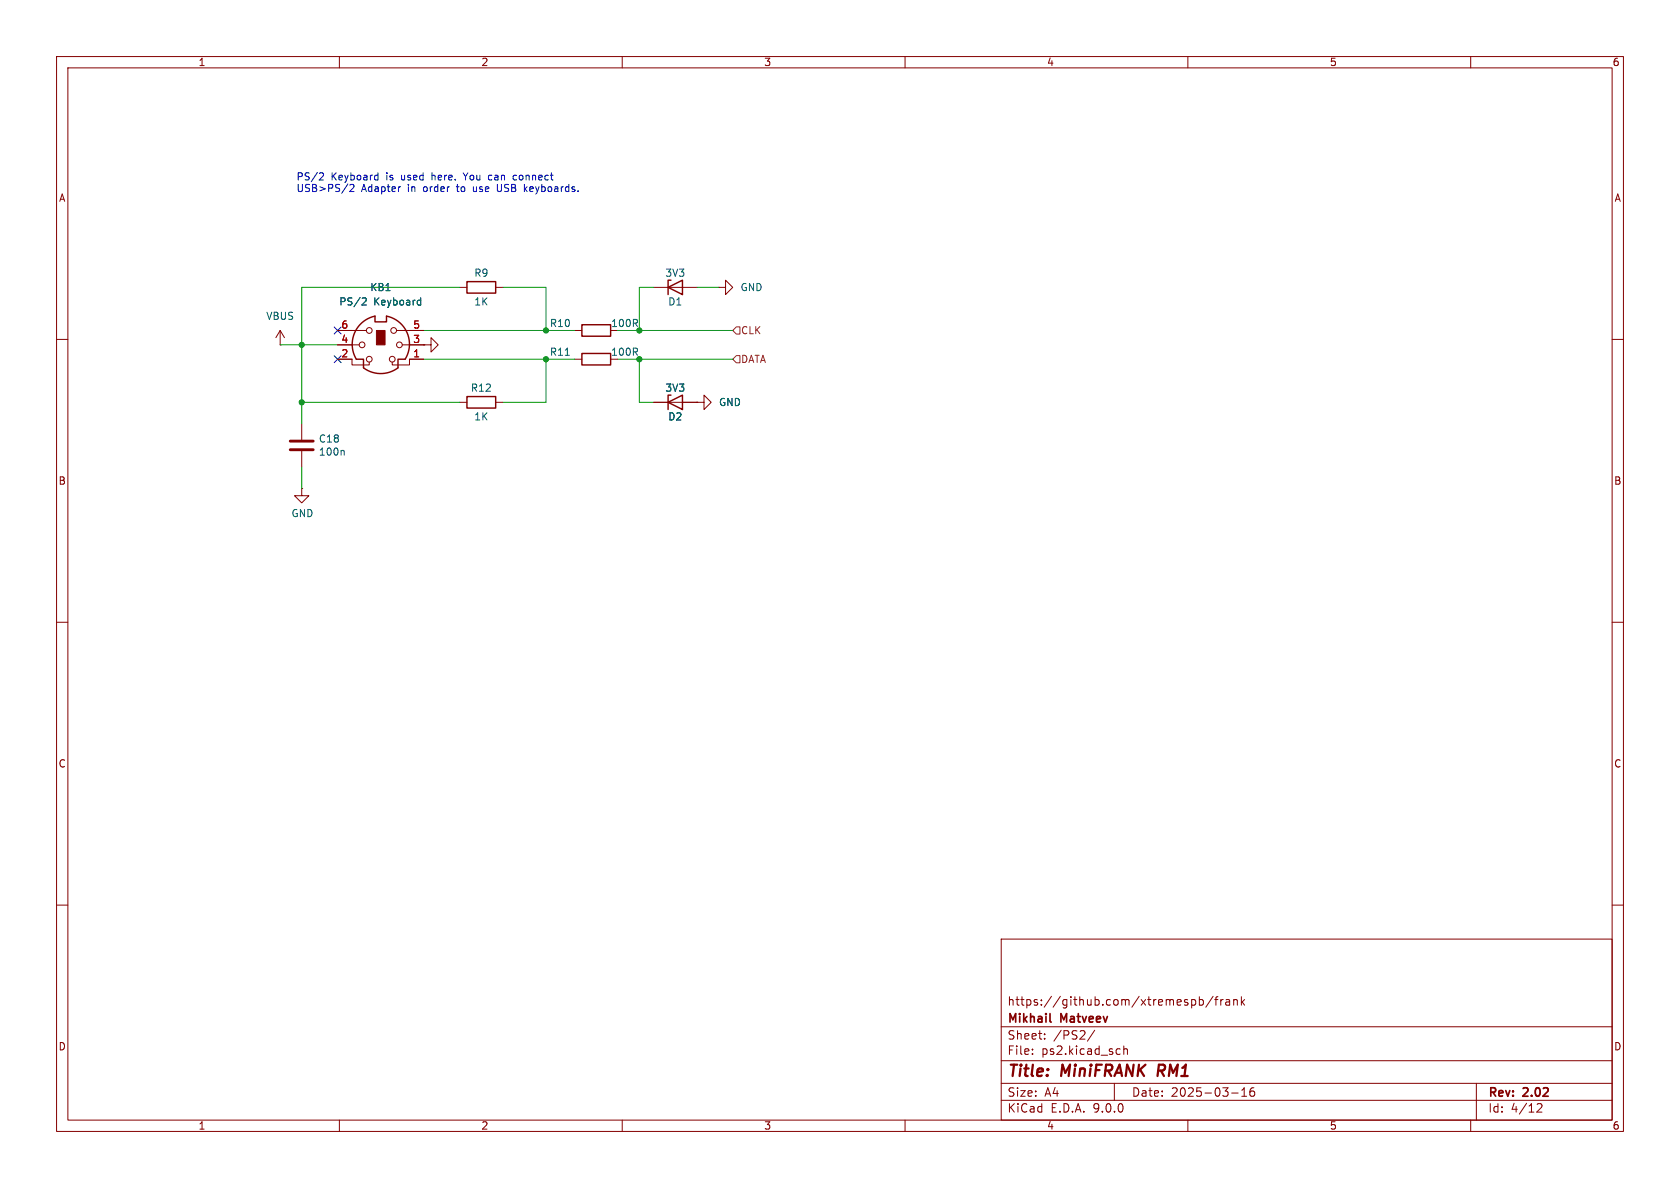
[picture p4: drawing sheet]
(kicad_sch
 (version 20250114)
 (generator "eeschema")
 (generator_version "9.0")
 (paper "A4")
 (title_block
  (title "MiniFRANK RM1")
  (date "2025-03-16")
  (rev "2.02")
  (company "Mikhail Matveev")
  (comment 1 "https://github.com/xtremespb/frank"))
 (lib_symbols
  (symbol "Connector:Mini-DIN-6"
   (pin_names
    (offset 1.016)) (exclude_from_sim no) (in_bom yes) (on_board yes)
   (property "Reference" "J" (at 0 6.35 0) (effects (font (size 1.27 1.27))))
   (property "Value" "Mini-DIN-6" (at 0 -6.35 0) (effects (font (size 1.27 1.27))))
   (property "Footprint" "" (at 0 0 0) (effects (font (size 1.27 1.27)) (hide yes)))
   (property "Datasheet" "http://service.powerdynamics.com/ec/Catalog17/Section%2011.pdf" (at 0 0 0) (effects (font (size 1.27 1.27)) (hide yes)))
   (property "Description" "6-pin Mini-DIN connector" (at 0 0 0) (effects (font (size 1.27 1.27)) (hide yes)))
   (symbol "Mini-DIN-6_0_1"
    (polyline (pts (xy -4.318 -2.54) (xy -3.048 -2.54) (xy -3.048 -4.064)) (stroke (width 0.254) (type default)) (fill (type none)))
    (polyline (pts (xy -3.81 0) (xy -5.08 0)) (stroke (width 0) (type default)) (fill (type none)))
    (circle (center -3.302 0) (radius 0.508) (stroke (width 0) (type default)) (fill (type none)))
    (polyline (pts (xy -2.54 2.54) (xy -5.08 2.54)) (stroke (width 0) (type default)) (fill (type none)))
    (circle (center -2.032 2.54) (radius 0.508) (stroke (width 0) (type default)) (fill (type none)))
    (circle (center -2.032 -2.54) (radius 0.508) (stroke (width 0) (type default)) (fill (type none)))
    (polyline (pts (xy -2.032 -3.048) (xy -2.032 -3.556) (xy -5.08 -3.556) (xy -5.08 -2.54)) (stroke (width 0) (type default)) (fill (type none)))
    (polyline (pts (xy -1.016 5.08) (xy -1.016 4.064) (xy 1.016 4.064) (xy 1.016 5.08)) (stroke (width 0.254) (type default)) (fill (type none)))
    (rectangle (start -0.762 2.54) (end 0.762 0) (stroke (width 0) (type default)) (fill (type outline)))
    (arc (start 3.048 -4.064) (mid 0 -5.08) (end -3.048 -4.064) (stroke (width 0.254) (type default)) (fill (type none)))
    (arc (start 1.016 5.08) (mid 4.6646 2.1356) (end 4.318 -2.54) (stroke (width 0.254) (type default)) (fill (type none)))
    (arc (start -4.318 -2.54) (mid -4.6241 2.1181) (end -1.016 5.08) (stroke (width 0.254) (type default)) (fill (type none)))
    (circle (center 2.032 -2.54) (radius 0.508) (stroke (width 0) (type default)) (fill (type none)))
    (polyline (pts (xy 2.032 -3.048) (xy 2.032 -3.556) (xy 5.08 -3.556) (xy 5.08 -2.54)) (stroke (width 0) (type default)) (fill (type none)))
    (circle (center 2.286 2.54) (radius 0.508) (stroke (width 0) (type default)) (fill (type none)))
    (polyline (pts (xy 2.794 2.54) (xy 5.08 2.54)) (stroke (width 0) (type default)) (fill (type none)))
    (circle (center 3.302 0) (radius 0.508) (stroke (width 0) (type default)) (fill (type none)))
    (polyline (pts (xy 4.318 -2.54) (xy 3.048 -2.54) (xy 3.048 -4.064)) (stroke (width 0.254) (type default)) (fill (type none)))
    (polyline (pts (xy 5.08 0) (xy 3.81 0)) (stroke (width 0) (type default)) (fill (type none))))
   (symbol "Mini-DIN-6_1_1"
    (pin passive line (at -7.62 2.54 0) (length 2.54) (name "~" (effects (font (size 1.27 1.27)))) (number "6" (effects (font (size 1.27 1.27)))))
    (pin passive line (at -7.62 0 0) (length 2.54) (name "~" (effects (font (size 1.27 1.27)))) (number "4" (effects (font (size 1.27 1.27)))))
    (pin passive line (at -7.62 -2.54 0) (length 2.54) (name "~" (effects (font (size 1.27 1.27)))) (number "2" (effects (font (size 1.27 1.27)))))
    (pin passive line (at 7.62 2.54 180) (length 2.54) (name "~" (effects (font (size 1.27 1.27)))) (number "5" (effects (font (size 1.27 1.27)))))
    (pin passive line (at 7.62 0 180) (length 2.54) (name "~" (effects (font (size 1.27 1.27)))) (number "3" (effects (font (size 1.27 1.27)))))
    (pin passive line (at 7.62 -2.54 180) (length 2.54) (name "~" (effects (font (size 1.27 1.27)))) (number "1" (effects (font (size 1.27 1.27))))))
   (embedded_fonts no))
  (symbol "Device:C"
   (pin_numbers (hide yes))
   (pin_names
    (offset 0.254)) (exclude_from_sim no) (in_bom yes) (on_board yes)
   (property "Reference" "C" (at 0.635 2.54 0) (effects (font (size 1.27 1.27)) (justify left)))
   (property "Value" "C" (at 0.635 -2.54 0) (effects (font (size 1.27 1.27)) (justify left)))
   (property "Footprint" "" (at 0.9652 -3.81 0) (effects (font (size 1.27 1.27)) (hide yes)))
   (property "Datasheet" "~" (at 0 0 0) (effects (font (size 1.27 1.27)) (hide yes)))
   (property "Description" "Unpolarized capacitor" (at 0 0 0) (effects (font (size 1.27 1.27)) (hide yes)))
   (symbol "C_0_1"
    (polyline (pts (xy -2.032 0.762) (xy 2.032 0.762)) (stroke (width 0.508) (type default)) (fill (type none)))
    (polyline (pts (xy -2.032 -0.762) (xy 2.032 -0.762)) (stroke (width 0.508) (type default)) (fill (type none))))
   (symbol "C_1_1"
    (pin passive line (at 0 3.81 270) (length 2.794) (name "~" (effects (font (size 1.27 1.27)))) (number "1" (effects (font (size 1.27 1.27)))))
    (pin passive line (at 0 -3.81 90) (length 2.794) (name "~" (effects (font (size 1.27 1.27)))) (number "2" (effects (font (size 1.27 1.27))))))
   (embedded_fonts no))
  (symbol "Device:D_Zener"
   (pin_numbers (hide yes))
   (pin_names
    (offset 1.016) (hide yes)) (exclude_from_sim no) (in_bom yes) (on_board yes)
   (property "Reference" "D" (at 0 2.54 0) (effects (font (size 1.27 1.27))))
   (property "Value" "D_Zener" (at 0 -2.54 0) (effects (font (size 1.27 1.27))))
   (property "Footprint" "" (at 0 0 0) (effects (font (size 1.27 1.27)) (hide yes)))
   (property "Datasheet" "~" (at 0 0 0) (effects (font (size 1.27 1.27)) (hide yes)))
   (property "Description" "Zener diode" (at 0 0 0) (effects (font (size 1.27 1.27)) (hide yes)))
   (symbol "D_Zener_0_1"
    (polyline (pts (xy -1.27 -1.27) (xy -1.27 1.27) (xy -0.762 1.27)) (stroke (width 0.254) (type default)) (fill (type none)))
    (polyline (pts (xy 1.27 0) (xy -1.27 0)) (stroke (width 0) (type default)) (fill (type none)))
    (polyline (pts (xy 1.27 -1.27) (xy 1.27 1.27) (xy -1.27 0) (xy 1.27 -1.27)) (stroke (width 0.254) (type default)) (fill (type none))))
   (symbol "D_Zener_1_1"
    (pin passive line (at -3.81 0 0) (length 2.54) (name "K" (effects (font (size 1.27 1.27)))) (number "1" (effects (font (size 1.27 1.27)))))
    (pin passive line (at 3.81 0 180) (length 2.54) (name "A" (effects (font (size 1.27 1.27)))) (number "2" (effects (font (size 1.27 1.27))))))
   (embedded_fonts no))
  (symbol "Device:R"
   (pin_numbers (hide yes))
   (pin_names
    (offset 0)) (exclude_from_sim no) (in_bom yes) (on_board yes)
   (property "Reference" "R" (at 2.032 0 90) (effects (font (size 1.27 1.27))))
   (property "Value" "R" (at 0 0 90) (effects (font (size 1.27 1.27))))
   (property "Footprint" "" (at -1.778 0 90) (effects (font (size 1.27 1.27)) (hide yes)))
   (property "Datasheet" "~" (at 0 0 0) (effects (font (size 1.27 1.27)) (hide yes)))
   (property "Description" "Resistor" (at 0 0 0) (effects (font (size 1.27 1.27)) (hide yes)))
   (symbol "R_0_1"
    (rectangle (start -1.016 -2.54) (end 1.016 2.54) (stroke (width 0.254) (type default)) (fill (type none))))
   (symbol "R_1_1"
    (pin passive line (at 0 3.81 270) (length 1.27) (name "~" (effects (font (size 1.27 1.27)))) (number "1" (effects (font (size 1.27 1.27)))))
    (pin passive line (at 0 -3.81 90) (length 1.27) (name "~" (effects (font (size 1.27 1.27)))) (number "2" (effects (font (size 1.27 1.27))))))
   (embedded_fonts no))
  (symbol "GND_1"
   (power)
   (pin_numbers (hide yes))
   (pin_names
    (offset 0) (hide yes)) (exclude_from_sim no) (in_bom yes) (on_board yes)
   (property "Reference" "#PWR" (at 0 -6.35 0) (effects (font (size 1.27 1.27)) (hide yes)))
   (property "Value" "GND" (at 0 -3.81 0) (effects (font (size 1.27 1.27))))
   (property "Footprint" "" (at 0 0 0) (effects (font (size 1.27 1.27)) (hide yes)))
   (property "Datasheet" "" (at 0 0 0) (effects (font (size 1.27 1.27)) (hide yes)))
   (property "Description" "Power symbol creates a global label with name \"GND\" , ground" (at 0 0 0) (effects (font (size 1.27 1.27)) (hide yes)))
   (symbol "GND_1_0_1"
    (polyline (pts (xy 0 0) (xy 0 -1.27) (xy 1.27 -1.27) (xy 0 -2.54) (xy -1.27 -1.27) (xy 0 -1.27)) (stroke (width 0) (type default)) (fill (type none))))
   (symbol "GND_1_1_1"
    (pin power_in line (at 0 0 270) (length 0) (name "~" (effects (font (size 1.27 1.27)))) (number "1" (effects (font (size 1.27 1.27))))))
   (embedded_fonts no))
  (symbol "GND_2"
   (power)
   (pin_numbers (hide yes))
   (pin_names
    (offset 0) (hide yes)) (exclude_from_sim no) (in_bom yes) (on_board yes)
   (property "Reference" "#PWR" (at 0 -6.35 0) (effects (font (size 1.27 1.27)) (hide yes)))
   (property "Value" "GND" (at 0 -3.81 0) (effects (font (size 1.27 1.27))))
   (property "Footprint" "" (at 0 0 0) (effects (font (size 1.27 1.27)) (hide yes)))
   (property "Datasheet" "" (at 0 0 0) (effects (font (size 1.27 1.27)) (hide yes)))
   (property "Description" "Power symbol creates a global label with name \"GND\" , ground" (at 0 0 0) (effects (font (size 1.27 1.27)) (hide yes)))
   (symbol "GND_2_0_1"
    (polyline (pts (xy 0 0) (xy 0 -1.27) (xy 1.27 -1.27) (xy 0 -2.54) (xy -1.27 -1.27) (xy 0 -1.27)) (stroke (width 0) (type default)) (fill (type none))))
   (symbol "GND_2_1_1"
    (pin power_in line (at 0 0 270) (length 0) (name "~" (effects (font (size 1.27 1.27)))) (number "1" (effects (font (size 1.27 1.27))))))
   (embedded_fonts no))
  (symbol "GND_3"
   (power)
   (pin_numbers (hide yes))
   (pin_names
    (offset 0) (hide yes)) (exclude_from_sim no) (in_bom yes) (on_board yes)
   (property "Reference" "#PWR" (at 0 -6.35 0) (effects (font (size 1.27 1.27)) (hide yes)))
   (property "Value" "GND" (at 0 -3.81 0) (effects (font (size 1.27 1.27))))
   (property "Footprint" "" (at 0 0 0) (effects (font (size 1.27 1.27)) (hide yes)))
   (property "Datasheet" "" (at 0 0 0) (effects (font (size 1.27 1.27)) (hide yes)))
   (property "Description" "Power symbol creates a global label with name \"GND\" , ground" (at 0 0 0) (effects (font (size 1.27 1.27)) (hide yes)))
   (symbol "GND_3_0_1"
    (polyline (pts (xy 0 0) (xy 0 -1.27) (xy 1.27 -1.27) (xy 0 -2.54) (xy -1.27 -1.27) (xy 0 -1.27)) (stroke (width 0) (type default)) (fill (type none))))
   (symbol "GND_3_1_1"
    (pin power_in line (at 0 0 270) (length 0) (name "~" (effects (font (size 1.27 1.27)))) (number "1" (effects (font (size 1.27 1.27))))))
   (embedded_fonts no))
  (symbol "power:GND"
   (power)
   (pin_numbers (hide yes))
   (pin_names
    (offset 0) (hide yes)) (exclude_from_sim no) (in_bom yes) (on_board yes)
   (property "Reference" "#PWR" (at 0 -6.35 0) (effects (font (size 1.27 1.27)) (hide yes)))
   (property "Value" "GND" (at 0 -3.81 0) (effects (font (size 1.27 1.27))))
   (property "Footprint" "" (at 0 0 0) (effects (font (size 1.27 1.27)) (hide yes)))
   (property "Datasheet" "" (at 0 0 0) (effects (font (size 1.27 1.27)) (hide yes)))
   (property "Description" "Power symbol creates a global label with name \"GND\" , ground" (at 0 0 0) (effects (font (size 1.27 1.27)) (hide yes)))
   (symbol "GND_0_1"
    (polyline (pts (xy 0 0) (xy 0 -1.27) (xy 1.27 -1.27) (xy 0 -2.54) (xy -1.27 -1.27) (xy 0 -1.27)) (stroke (width 0) (type default)) (fill (type none))))
   (symbol "GND_1_1"
    (pin power_in line (at 0 0 270) (length 0) (name "~" (effects (font (size 1.27 1.27)))) (number "1" (effects (font (size 1.27 1.27))))))
   (embedded_fonts no))
  (symbol "power:VBUS"
   (power)
   (pin_numbers (hide yes))
   (pin_names
    (offset 0) (hide yes)) (exclude_from_sim no) (in_bom yes) (on_board yes)
   (property "Reference" "#PWR" (at 0 -3.81 0) (effects (font (size 1.27 1.27)) (hide yes)))
   (property "Value" "VBUS" (at 0 3.556 0) (effects (font (size 1.27 1.27))))
   (property "Footprint" "" (at 0 0 0) (effects (font (size 1.27 1.27)) (hide yes)))
   (property "Datasheet" "" (at 0 0 0) (effects (font (size 1.27 1.27)) (hide yes)))
   (property "Description" "Power symbol creates a global label with name \"VBUS\"" (at 0 0 0) (effects (font (size 1.27 1.27)) (hide yes)))
   (symbol "VBUS_0_1"
    (polyline (pts (xy -0.762 1.27) (xy 0 2.54)) (stroke (width 0) (type default)) (fill (type none)))
    (polyline (pts (xy 0 2.54) (xy 0.762 1.27)) (stroke (width 0) (type default)) (fill (type none)))
    (polyline (pts (xy 0 0) (xy 0 2.54)) (stroke (width 0) (type default)) (fill (type none))))
   (symbol "VBUS_1_1"
    (pin power_in line (at 0 0 90) (length 0) (name "~" (effects (font (size 1.27 1.27)))) (number "1" (effects (font (size 1.27 1.27))))))
   (embedded_fonts no)))
 (text "PS/2 Keyboard is used here. You can connect\nUSB>PS/2 Adapter in order to use USB keyboards."
  (exclude_from_sim no)
  (at 52.324 32.512 0)
  (effects (font (size 1.27 1.27)) (justify left)))
 (junction
  (at 113.03 63.5)
  (diameter 0)
  (color 0 0 0 0))
 (junction
  (at 96.52 58.42)
  (diameter 0)
  (color 0 0 0 0))
 (junction
  (at 53.34 60.96)
  (diameter 0)
  (color 0 0 0 0))
 (junction
  (at 113.03 58.42)
  (diameter 0)
  (color 0 0 0 0))
 (junction
  (at 53.34 71.12)
  (diameter 0)
  (color 0 0 0 0))
 (junction
  (at 96.52 63.5)
  (diameter 0)
  (color 0 0 0 0))
 (no_connect
  (at 59.69 58.42))
 (no_connect
  (at 59.69 63.5))
 (wire
  (pts (xy 96.52 63.5) (xy 101.6 63.5))
  (stroke (width 0) (type default)))
 (wire
  (pts (xy 96.52 58.42) (xy 101.6 58.42))
  (stroke (width 0) (type default)))
 (wire
  (pts (xy 81.28 71.12) (xy 53.34 71.12))
  (stroke (width 0) (type default)))
 (wire
  (pts (xy 53.34 71.12) (xy 53.34 74.93))
  (stroke (width 0) (type default)))
 (wire
  (pts (xy 53.34 50.8) (xy 53.34 60.96))
  (stroke (width 0) (type default)))
 (wire
  (pts (xy 123.19 50.8) (xy 127 50.8))
  (stroke (width 0) (type default)))
 (wire
  (pts (xy 113.03 63.5) (xy 109.22 63.5))
  (stroke (width 0) (type default)))
 (wire
  (pts (xy 113.03 71.12) (xy 113.03 63.5))
  (stroke (width 0) (type default)))
 (wire
  (pts (xy 113.03 63.5) (xy 129.54 63.5))
  (stroke (width 0) (type default)))
 (wire
  (pts (xy 53.34 71.12) (xy 53.34 60.96))
  (stroke (width 0) (type default)))
 (wire
  (pts (xy 81.28 50.8) (xy 53.34 50.8))
  (stroke (width 0) (type default)))
 (wire
  (pts (xy 115.57 71.12) (xy 113.03 71.12))
  (stroke (width 0) (type default)))
 (wire
  (pts (xy 115.57 50.8) (xy 113.03 50.8))
  (stroke (width 0) (type default)))
 (wire
  (pts (xy 74.93 63.5) (xy 96.52 63.5))
  (stroke (width 0) (type default)))
 (wire
  (pts (xy 113.03 58.42) (xy 129.54 58.42))
  (stroke (width 0) (type default)))
 (wire
  (pts (xy 113.03 50.8) (xy 113.03 58.42))
  (stroke (width 0) (type default)))
 (wire
  (pts (xy 53.34 60.96) (xy 59.69 60.96))
  (stroke (width 0) (type default)))
 (wire
  (pts (xy 53.34 60.96) (xy 49.53 60.96))
  (stroke (width 0) (type default)))
 (wire
  (pts (xy 88.9 71.12) (xy 96.52 71.12))
  (stroke (width 0) (type default)))
 (wire
  (pts (xy 96.52 50.8) (xy 96.52 58.42))
  (stroke (width 0) (type default)))
 (wire
  (pts (xy 74.93 58.42) (xy 96.52 58.42))
  (stroke (width 0) (type default)))
 (wire
  (pts (xy 88.9 50.8) (xy 96.52 50.8))
  (stroke (width 0) (type default)))
 (wire
  (pts (xy 53.34 82.55) (xy 53.34 86.36))
  (stroke (width 0) (type default)))
 (wire
  (pts (xy 96.52 63.5) (xy 96.52 71.12))
  (stroke (width 0) (type default)))
 (wire
  (pts (xy 113.03 58.42) (xy 109.22 58.42))
  (stroke (width 0) (type default)))
 (hierarchical_label "DATA"
  (shape input)
  (at 129.54 63.5 0)
  (effects (font (size 1.27 1.27)) (justify left)))
 (hierarchical_label "CLK"
  (shape input)
  (at 129.54 58.42 0)
  (effects (font (size 1.27 1.27)) (justify left)))
 (symbol
  (lib_id "power:GND")
  (at 123.19 71.12 90)
  (unit 1)
  (exclude_from_sim no)
  (in_bom yes)
  (on_board yes)
  (dnp no)
  (fields_autoplaced yes)
  (property "Reference" "#PWR030" (at 129.54 71.12 0) (effects (font (size 1.27 1.27)) (hide yes)))
  (property "Value" "GND" (at 127 71.1199 90) (effects (font (size 1.27 1.27)) (justify right)))
  (property "Footprint" "" (at 123.19 71.12 0) (effects (font (size 1.27 1.27)) (hide yes)))
  (property "Datasheet" "" (at 123.19 71.12 0) (effects (font (size 1.27 1.27)) (hide yes)))
  (property "Description" "Power symbol creates a global label with name \"GND\" , ground" (at 123.19 71.12 0) (effects (font (size 1.27 1.27)) (hide yes)))
  (pin "1"))
 (symbol
  (lib_id "Device:D_Zener")
  (at 119.38 71.12 0)
  (unit 1)
  (exclude_from_sim no)
  (in_bom yes)
  (on_board yes)
  (dnp no)
  (property "Reference" "D2" (at 119.38 73.66 0) (effects (font (size 1.27 1.27))))
  (property "Value" "3V3" (at 119.38 68.58 0) (effects (font (size 1.27 1.27))))
  (property "Footprint" "FRANK:Diode (SOD-323)" (at 119.38 71.12 0) (effects (font (size 1.27 1.27)) (hide yes)))
  (property "Datasheet" "https://www.vishay.com/docs/83335/bzx384g.pdf" (at 119.38 71.12 0) (effects (font (size 1.27 1.27)) (hide yes)))
  (property "Description" "" (at 119.38 71.12 0) (effects (font (size 1.27 1.27)) (hide yes)))
  (property "AliExpress" "https://www.aliexpress.com/item/32997486634.html" (at 119.38 71.12 0) (effects (font (size 1.27 1.27)) (hide yes)))
  (pin "1")
  (pin "2"))
 (symbol
  (lib_name "GND_2")
  (lib_id "power:GND")
  (at 53.34 86.36 0)
  (unit 1)
  (exclude_from_sim no)
  (in_bom yes)
  (on_board yes)
  (dnp no)
  (property "Reference" "#PWR031" (at 53.34 92.71 0) (effects (font (size 1.27 1.27)) (hide yes)))
  (property "Value" "GND" (at 53.467 90.7542 0) (effects (font (size 1.27 1.27))))
  (property "Footprint" "" (at 53.34 86.36 0) (effects (font (size 1.27 1.27)) (hide yes)))
  (property "Datasheet" "" (at 53.34 86.36 0) (effects (font (size 1.27 1.27)) (hide yes)))
  (property "Description" "Power symbol creates a global label with name \"GND\" , ground" (at 53.34 86.36 0) (effects (font (size 1.27 1.27)) (hide yes)))
  (pin "1"))
 (symbol
  (lib_id "Device:R")
  (at 105.41 63.5 90)
  (unit 1)
  (exclude_from_sim no)
  (in_bom yes)
  (on_board yes)
  (dnp no)
  (property "Reference" "R11" (at 99.06 62.23 90) (effects (font (size 1.27 1.27))))
  (property "Value" "100R" (at 110.49 62.23 90) (effects (font (size 1.27 1.27))))
  (property "Footprint" "FRANK:Resistor (0805)" (at 105.41 65.278 90) (effects (font (size 1.27 1.27)) (hide yes)))
  (property "Datasheet" "https://www.vishay.com/docs/28952/mcs0402at-mct0603at-mcu0805at-mca1206at.pdf" (at 105.41 63.5 0) (effects (font (size 1.27 1.27)) (hide yes)))
  (property "Description" "" (at 105.41 63.5 0) (effects (font (size 1.27 1.27)) (hide yes)))
  (property "AliExpress" "https://www.aliexpress.com/item/1005005945735199.html" (at 105.41 63.5 0) (effects (font (size 1.27 1.27)) (hide yes)))
  (pin "1")
  (pin "2"))
 (symbol
  (lib_id "Device:R")
  (at 105.41 58.42 90)
  (unit 1)
  (exclude_from_sim no)
  (in_bom yes)
  (on_board yes)
  (dnp no)
  (property "Reference" "R10" (at 99.06 57.15 90) (effects (font (size 1.27 1.27))))
  (property "Value" "100R" (at 110.49 57.15 90) (effects (font (size 1.27 1.27))))
  (property "Footprint" "FRANK:Resistor (0805)" (at 105.41 60.198 90) (effects (font (size 1.27 1.27)) (hide yes)))
  (property "Datasheet" "https://www.vishay.com/docs/28952/mcs0402at-mct0603at-mcu0805at-mca1206at.pdf" (at 105.41 58.42 0) (effects (font (size 1.27 1.27)) (hide yes)))
  (property "Description" "" (at 105.41 58.42 0) (effects (font (size 1.27 1.27)) (hide yes)))
  (property "AliExpress" "https://www.aliexpress.com/item/1005005945735199.html" (at 105.41 58.42 0) (effects (font (size 1.27 1.27)) (hide yes)))
  (pin "1")
  (pin "2"))
 (symbol
  (lib_name "GND_3")
  (lib_id "power:GND")
  (at 127 50.8 90)
  (unit 1)
  (exclude_from_sim no)
  (in_bom yes)
  (on_board yes)
  (dnp no)
  (fields_autoplaced yes)
  (property "Reference" "#PWR027" (at 133.35 50.8 0) (effects (font (size 1.27 1.27)) (hide yes)))
  (property "Value" "GND" (at 130.81 50.7999 90) (effects (font (size 1.27 1.27)) (justify right)))
  (property "Footprint" "" (at 127 50.8 0) (effects (font (size 1.27 1.27)) (hide yes)))
  (property "Datasheet" "" (at 127 50.8 0) (effects (font (size 1.27 1.27)) (hide yes)))
  (property "Description" "Power symbol creates a global label with name \"GND\" , ground" (at 127 50.8 0) (effects (font (size 1.27 1.27)) (hide yes)))
  (pin "1"))
 (symbol
  (lib_id "power:VBUS")
  (at 49.53 60.96 0)
  (unit 1)
  (exclude_from_sim no)
  (in_bom yes)
  (on_board yes)
  (dnp no)
  (fields_autoplaced yes)
  (property "Reference" "#PWR028" (at 49.53 64.77 0) (effects (font (size 1.27 1.27)) (hide yes)))
  (property "Value" "VBUS" (at 49.53 55.88 0) (effects (font (size 1.27 1.27))))
  (property "Footprint" "" (at 49.53 60.96 0) (effects (font (size 1.27 1.27)) (hide yes)))
  (property "Datasheet" "" (at 49.53 60.96 0) (effects (font (size 1.27 1.27)) (hide yes)))
  (property "Description" "Power symbol creates a global label with name \"VBUS\"" (at 49.53 60.96 0) (effects (font (size 1.27 1.27)) (hide yes)))
  (pin "1"))
 (symbol
  (lib_id "Device:R")
  (at 85.09 71.12 90)
  (unit 1)
  (exclude_from_sim no)
  (in_bom yes)
  (on_board yes)
  (dnp no)
  (property "Reference" "R12" (at 85.09 68.58 90) (effects (font (size 1.27 1.27))))
  (property "Value" "1K" (at 85.09 73.66 90) (effects (font (size 1.27 1.27))))
  (property "Footprint" "FRANK:Resistor (0805)" (at 85.09 72.898 90) (effects (font (size 1.27 1.27)) (hide yes)))
  (property "Datasheet" "https://www.vishay.com/docs/28952/mcs0402at-mct0603at-mcu0805at-mca1206at.pdf" (at 85.09 71.12 0) (effects (font (size 1.27 1.27)) (hide yes)))
  (property "Description" "" (at 85.09 71.12 0) (effects (font (size 1.27 1.27)) (hide yes)))
  (property "AliExpress" "https://www.aliexpress.com/item/1005005945735199.html" (at 85.09 71.12 0) (effects (font (size 1.27 1.27)) (hide yes)))
  (pin "1")
  (pin "2"))
 (symbol
  (lib_id "Device:R")
  (at 85.09 50.8 90)
  (unit 1)
  (exclude_from_sim no)
  (in_bom yes)
  (on_board yes)
  (dnp no)
  (property "Reference" "R9" (at 85.09 48.26 90) (effects (font (size 1.27 1.27))))
  (property "Value" "1K" (at 85.09 53.34 90) (effects (font (size 1.27 1.27))))
  (property "Footprint" "FRANK:Resistor (0805)" (at 85.09 52.578 90) (effects (font (size 1.27 1.27)) (hide yes)))
  (property "Datasheet" "https://www.vishay.com/docs/28952/mcs0402at-mct0603at-mcu0805at-mca1206at.pdf" (at 85.09 50.8 0) (effects (font (size 1.27 1.27)) (hide yes)))
  (property "Description" "" (at 85.09 50.8 0) (effects (font (size 1.27 1.27)) (hide yes)))
  (property "AliExpress" "https://www.aliexpress.com/item/1005005945735199.html" (at 85.09 50.8 0) (effects (font (size 1.27 1.27)) (hide yes)))
  (pin "1")
  (pin "2"))
 (symbol
  (lib_id "Connector:Mini-DIN-6")
  (at 67.31 60.96 0)
  (unit 1)
  (exclude_from_sim no)
  (in_bom yes)
  (on_board yes)
  (dnp no)
  (fields_autoplaced yes)
  (property "Reference" "KB1" (at 67.3277 50.8 0) (effects (font (size 1.27 1.27))))
  (property "Value" "PS/2 Keyboard" (at 67.3277 53.34 0) (effects (font (size 1.27 1.27))))
  (property "Footprint" "FRANK:MiniDIN (6 Pin, female)" (at 67.31 60.96 0) (effects (font (size 1.27 1.27)) (hide yes)))
  (property "Datasheet" "http://service.powerdynamics.com/ec/Catalog17/Section%2011.pdf" (at 67.31 60.96 0) (effects (font (size 1.27 1.27)) (hide yes)))
  (property "Description" "6-pin Mini-DIN connector" (at 67.31 60.96 0) (effects (font (size 1.27 1.27)) (hide yes)))
  (property "AliExpress" "https://www.aliexpress.com/item/4000106131593.html" (at 67.31 60.96 0) (effects (font (size 1.27 1.27)) (hide yes)))
  (pin "1")
  (pin "2")
  (pin "3")
  (pin "4")
  (pin "5")
  (pin "6"))
 (symbol
  (lib_name "GND_1")
  (lib_id "power:GND")
  (at 74.93 60.96 90)
  (unit 1)
  (exclude_from_sim no)
  (in_bom yes)
  (on_board yes)
  (dnp no)
  (property "Reference" "#PWR029" (at 81.28 60.96 0) (effects (font (size 1.27 1.27)) (hide yes)))
  (property "Value" "GND" (at 80.01 60.96 90) (effects (font (size 1.27 1.27)) (hide yes)))
  (property "Footprint" "" (at 74.93 60.96 0) (effects (font (size 1.27 1.27)) (hide yes)))
  (property "Datasheet" "" (at 74.93 60.96 0) (effects (font (size 1.27 1.27)) (hide yes)))
  (property "Description" "Power symbol creates a global label with name \"GND\" , ground" (at 74.93 60.96 0) (effects (font (size 1.27 1.27)) (hide yes)))
  (pin "1"))
 (symbol
  (lib_id "Device:D_Zener")
  (at 119.38 50.8 0)
  (unit 1)
  (exclude_from_sim no)
  (in_bom yes)
  (on_board yes)
  (dnp no)
  (property "Reference" "D1" (at 119.38 53.34 0) (effects (font (size 1.27 1.27))))
  (property "Value" "3V3" (at 119.38 48.26 0) (effects (font (size 1.27 1.27))))
  (property "Footprint" "FRANK:Diode (SOD-323)" (at 119.38 50.8 0) (effects (font (size 1.27 1.27)) (hide yes)))
  (property "Datasheet" "https://www.vishay.com/docs/83335/bzx384g.pdf" (at 119.38 50.8 0) (effects (font (size 1.27 1.27)) (hide yes)))
  (property "Description" "" (at 119.38 50.8 0) (effects (font (size 1.27 1.27)) (hide yes)))
  (property "AliExpress" "https://www.aliexpress.com/item/32997486634.html" (at 119.38 50.8 0) (effects (font (size 1.27 1.27)) (hide yes)))
  (pin "1")
  (pin "2"))
 (symbol
  (lib_id "Device:C")
  (at 53.34 78.74 0)
  (unit 1)
  (exclude_from_sim no)
  (in_bom yes)
  (on_board yes)
  (dnp no)
  (property "Reference" "C18" (at 56.261 77.5716 0) (effects (font (size 1.27 1.27)) (justify left)))
  (property "Value" "100n" (at 56.261 79.883 0) (effects (font (size 1.27 1.27)) (justify left)))
  (property "Footprint" "FRANK:Capacitor (0805)" (at 54.3052 82.55 0) (effects (font (size 1.27 1.27)) (hide yes)))
  (property "Datasheet" "https://eu.mouser.com/datasheet/2/447/KEM_C1075_X7R_HT_SMD-3316221.pdf" (at 53.34 78.74 0) (effects (font (size 1.27 1.27)) (hide yes)))
  (property "Description" "" (at 53.34 78.74 0) (effects (font (size 1.27 1.27)) (hide yes)))
  (property "AliExpress" "https://www.aliexpress.com/item/33008008276.html" (at 53.34 78.74 0) (effects (font (size 1.27 1.27)) (hide yes)))
  (pin "1")
  (pin "2")))
